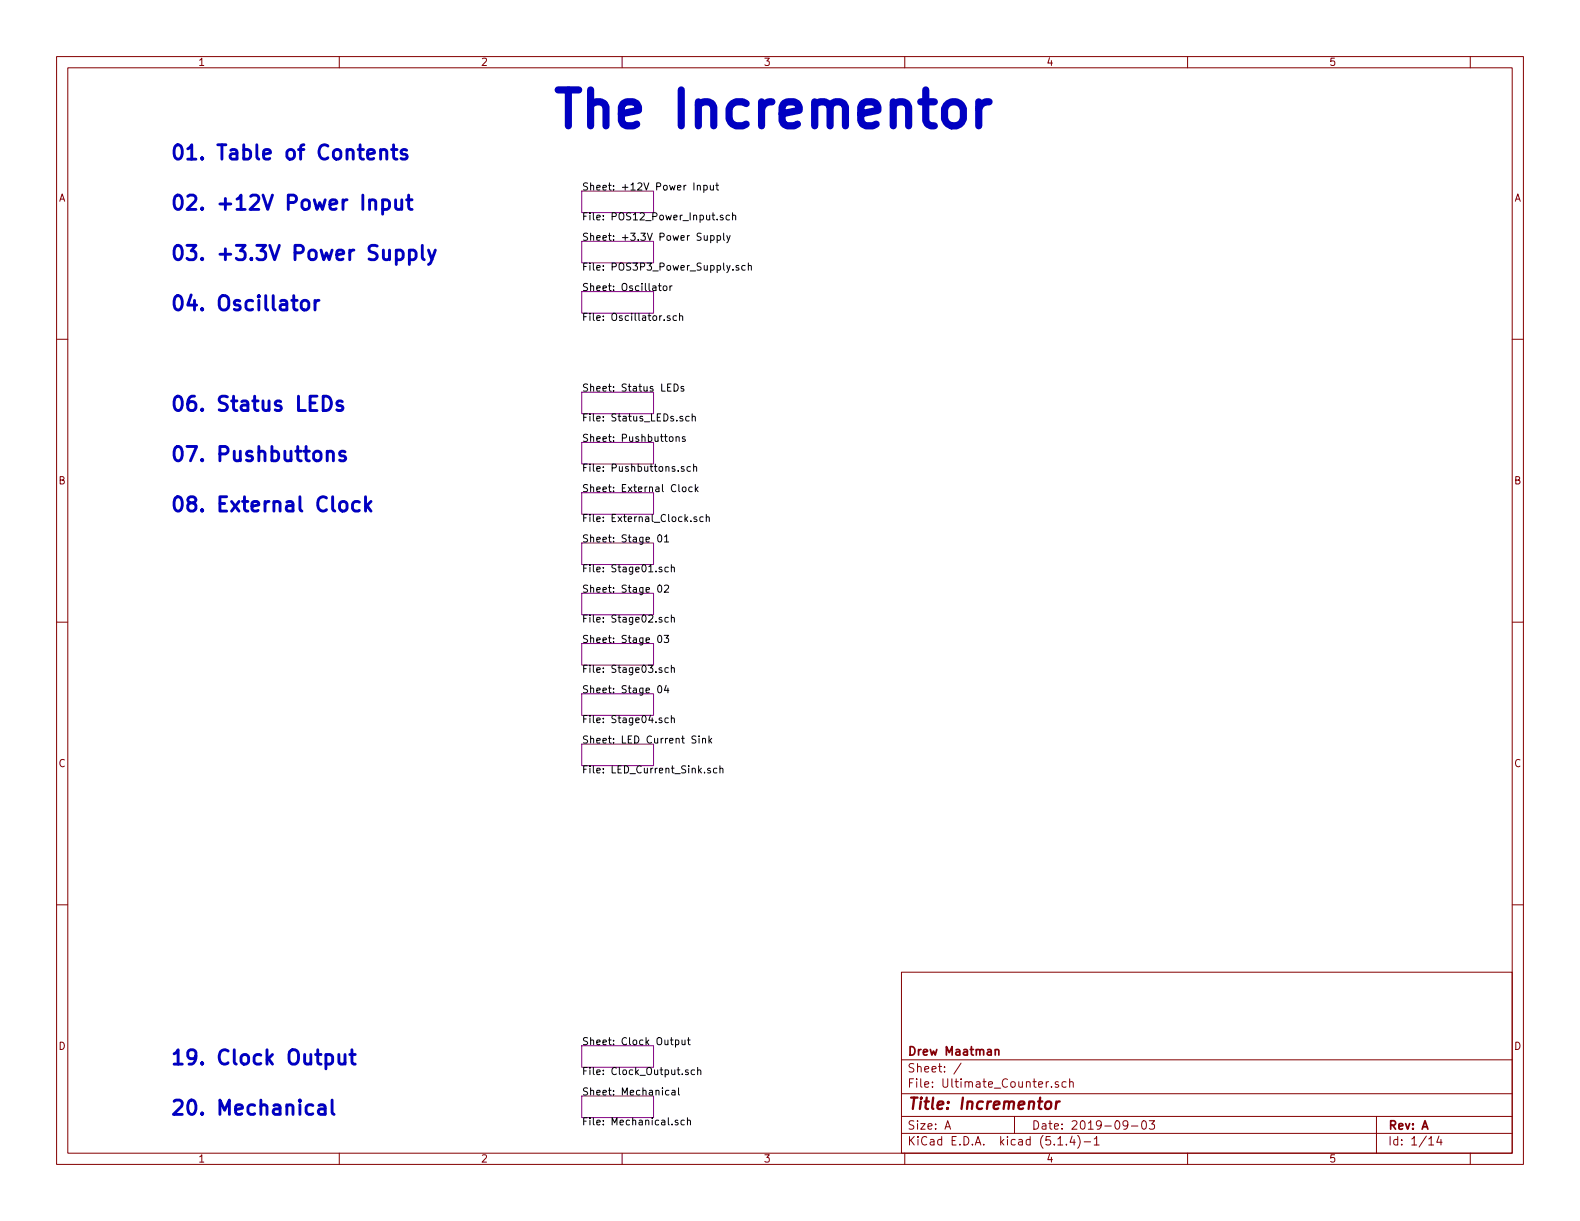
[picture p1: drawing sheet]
<svg xmlns="http://www.w3.org/2000/svg" width="279mm" height="216mm" viewBox="0 0 279 216" stroke-linecap="round" stroke-linejoin="round" font-family="sans-serif">
<g fill="none" stroke="#840000" stroke-width=".18">
<path d="M10 10h259.4v195.9h-259.4zM12 12h255.4v191.9h-255.4zM60 10v2M110 10v2M160 10v2M210 10v2M260 10v2M10 60h2M267.4 60h2M10 110h2M267.4 110h2M10 160h2"/>
<path d="M267.4 160h2M159.4 171.9h108v32h-108zM159.4 197.4h108M159.4 193.4h108M159.4 187.4h108M167.1 199.7l.5-1.5 .5 1.5M167.2 199.2h.8M170 188l-1.3 1.9M179.4 197.4v3M186 192.1v.2M187.1 191.3h-.3l-.2 .2 .1 .2 .4 .1v.4h-.5M188.5 191.3h-.4l-.3 .2 .1 .6 .2 .2 .4-.1"/>
<path d="M189.2 191.4l.2-.1h.3l.1 1M189.2 190.8v1.5M199.4 198.8l-.1 .2a.48 .48 0 0 1-.6 0v-.7a.48 .48 0 0 1 .6-.1l.1 .1a1.19 1.19 0 0 1-.2 1.3l-.5 .1M200.1 199.1h1.1M202 198.3l.4-.1a.94 .94 0 0 1 0 1.5 .82 .82 0 0 1-.4-1.4zM203.2 198.2h1l-.5 .6 .4 .1v.6l-.2 .2-.7-.2M243.4 197.4v6.5M60 203.9v2M110 203.9v2M159.4 200.4h108M160 203.9v2M187.1 202.5h.8"/>
<path d="M188.6 202.3v.2M189.6 200.9l-.4 1.1h.9M189.9 201.5v1M190.6 200.8a1.71 1.71 0 0 1 0 2.2M191.7 201.9h1.2M193.5 201.4l.4-.4v1.5M193.5 202.5h.9M210 203.9v2M252.7 201.4l.4-.4v1.5M252.7 202.5h.8M254.5 200.9l-.4 1.1h.9M254.8 201.5v1"/>
<path d="M260 203.9v2"/>
</g>
<path d="M185 194.9a.51 .51 0 0 1 .5-.2 .51 .51 0 0 1 .4 .4v.6a.56 .56 0 0 1-.6 .4 .56 .56 0 0 1-.5-.4zM186.8 194.8l-.1 1.3M187.4 194.8a.55 .55 0 0 0-.6 .3" fill="none" stroke="#840000" stroke-width=".41"/>
<path d="M176 185.7l.2-.1h.4v1M176 185.6v1" fill="none" stroke="#840000" stroke-width=".3"/>
<g fill="none" stroke="#840084" stroke-width=".18">
<path d="M102.9 33.8h12.7v3.8h-12.7zM102.9 42.7h12.7v3.8h-12.7zM102.9 51.6h12.7v3.8h-12.7zM102.9 78.2h12.7v3.8h-12.7zM102.9 69.3h12.7v3.9h-12.7zM102.9 96h12.7v3.8h-12.7zM102.9 87.1h12.7v3.8h-12.7zM102.9 113.8h12.7v3.8h-12.7zM102.9 104.9h12.7v3.8h-12.7zM102.9 131.6h12.7v3.8h-12.7zM102.9 122.7h12.7v3.8h-12.7zM102.9 193.8h12.7v3.8h-12.7z"/>
<path d="M102.9 184.9h12.7v3.8h-12.7z"/>
</g>
<g fill="none" stroke="#000" stroke-width=".18">
<path d="M123.3 32.9l.2-.1h.3l.1 .8M123.3 32.8v.8M124.5 32.8h.3l.3 .2-.2 .6h-.4M124.5 32.8v1.2M125.6 32.8l.1 .8h.3l.2-.1M126.2 32.8v.8M126.6 32.8h.5M126.8 32.3v1.1l.3 .2M127.8 38.1l-.2-.1-.2 .2v.2l.4 .1v.3h-.4M129 38.1l-.4-.1-.2 .3 .1 .5h.5M129.5 38.2l.2-.2 .3 .1 .1 .8M129.5 37.6v1.3"/>
<path d="M116.4 50.5h.5M116.6 50.1v1.1l.3 .2M117.3 50.7l.2-.2 .4 .2v.5l-.1 .1-.3 .1-.2-.1zM118.5 55.9l-.3-.1-.2 .2 .1 .2 .4 .1v.3h-.5M118.5 50.5v.9M118.8 50.5l-.3 .3M119.6 55.9l-.3-.1-.3 .3 .2 .5h.4M120.2 56l.1-.2 .3 .1 .1 .8M120.2 55.4v1.3M125.7 41.7h.3l.3 .2-.1 .5h-.5M125.7 41.7v1.2M126.8 41.7h.4l.2 .2-.1 .5h-.5"/>
<path d="M126.8 41.7v1.2M128 41.2v1.1l.1 .2M128.5 41.7l.3 .8M129.1 41.7l-.4 1.1-.2 .1M130.6 47l-.3-.1-.2 .2 .1 .2 .4 .1v.3h-.5M131.8 47l-.4-.1-.2 .3 .1 .5h.5M132.3 47.1l.2-.2 .3 .1 .1 .8M132.3 46.5v1.3M118.5 77.3l.3-.1 .2 .2-.1 .6-.3 .1-.2-.2zM119.2 67.9a.64 .64 0 0 1 .7 .6 .64 .64 0 0 1-.7 .7zM119.6 77.3l.1-.1 .3 .1 .1 .8M119.6 77.2v.9"/>
<path d="M120.7 73.7l-.3-.1-.2 .2 .1 .2 .4 .1v.3h-.5M120.9 68.4l-.3-.1-.2 .2 .1 .2 .4 .1v.3h-.5M121.1 77.3l-.3-.1-.2 .2 .1 .2 .4 .1v.3h-.5M121.9 73.7l-.4-.1-.2 .2 .1 .6h.5M122.4 73.7l.2-.1 .3 .1 .1 .7M122.4 73.2v1.2M116.4 94.7l.2-.1a.69 .69 0 0 1 .4 .6 .69 .69 0 0 1-.4 .6l-.2-.1-.1-.3zM117.5 94.9l.4-.3v1.2M117.5 95.8h.7M118.7 99.8v1.3M120.8 86.2l.3-.1 .2 .1-.1 .7h-.3l-.3-.2zM121 82.6l-.4-.1-.1 .2v.2l.5 .1v.3h-.5"/>
<path d="M122.1 82.6l-.4-.1-.2 .2 .1 .6h.5M122.4 86.2l-.4-.1-.2 .2 .1 .6h.5M122.7 82.6l.1-.1 .3 .1 .1 .7M122.7 82.1v1.2M123 85.7v1.2M123.1 86.5l.3 .4M123.2 91.4h-.3l-.2 .2 .1 .1 .4 .2v.3h-.5M123.4 86.1l-.4 .5M124.3 91.4h-.3l-.3 .2 .2 .6h.4M124.9 91.5l.2-.1h.3v.8M124.9 91v1.2M116.4 112.5l.2-.2a.69 .69 0 0 1 .4 .7 .69 .69 0 0 1-.4 .6l-.2-.1-.1-.4z"/>
<path d="M116.4 103.6l.2-.1a.69 .69 0 0 1 .4 .6 .69 .69 0 0 1-.4 .6l-.2-.1-.1-.4zM117 118.1h-.3l-.2 .1 .1 .2 .4 .1v.3h-.5M117 109.2h-.3l-.2 .1 .1 .2 .4 .2v.3h-.5M117 100.3h-.3l-.2 .2 .1 .1 .4 .2v.3h-.5M117.4 112.3h.8l-.4 .5 .4 .2v.5l-.2 .1-.6-.1M117.5 103.6l.5-.1 .2 .1v.2v.2l-.8 .7h.8M118.2 118.1h-.4l-.2 .2 .1 .5h.5M118.2 109.2h-.4l-.2 .2 .1 .6h.5M118.2 100.3h-.4l-.2 .2 .1 .6h.5M118.7 118.2l.2-.1h.3l.1 .8M118.7 109.3l.2-.1h.3l.1 .8M118.7 100.4l.2-.1h.3l.1 .8"/>
<path d="M118.7 108.7v1.3M118.7 117.6v1.3M116.4 121.4l.2-.2a.69 .69 0 0 1 .4 .7 .69 .69 0 0 1-.4 .6l-.2-.1-.1-.4zM117 127l-.3-.1-.2 .2 .1 .2 .4 .1v.3h-.5M117.8 121.2l-.3 .9h.8M118.1 121.7v.8M118.2 127l-.4-.1-.2 .3 .1 .5h.5M118.7 127.1l.2-.2 .3 .1 .1 .8M118.7 126.5v1.3M123.1 130.2l-.5-.1-.2 .2v.3l.6 .3 .1 .3-.3 .2-.4-.1M123.6 130.1v.2M123.6 130.6v.8"/>
<path d="M124.2 130.7l.2-.1h.3l.1 .8M124.2 130.6v.8M125.4 130.1v1.3M125.5 130.9l.4 .5M125.6 135.9l-.3-.1-.2 .2 .1 .2 .4 .1v.3h-.5M125.9 130.6l-.5 .4M126.8 135.9l-.4-.1-.2 .3 .1 .5h.5M127.3 136l.2-.2 .3 .1v.8M127.3 135.4v1.3M118.3 192.8h-.4l-.2 .2 .1 .6h.5M118.8 192.8h.5l.1 .8M119.4 193.1h-.5l-.1 .2 .1 .3h.5"/>
<path d="M119.5 183.9h.3l.2 .2-.1 .6h-.4M119.5 183.9v1.3M119.9 198.1h-.3l-.2 .1 .1 .2 .4 .2v.3h-.5M120 192.4v1l.2 .2M120.6 183.9v.8h.4l.1-.1M121 198.1h-.4l-.2 .2 .1 .6h.5M121.1 183.9v.8M121.6 198.2l.1-.1h.3l.1 .8M121.6 197.6v1.3M121.6 183.9h.4M121.7 189.2h-.3l-.2 .2 .1 .1 .4 .2v.3h-.5M121.7 183.5v1.1l.3 .1"/>
<path d="M122.8 189.2h-.3l-.3 .2 .2 .6h.4M123.4 189.3l.1-.1h.4v.8M123.4 188.7v1.3"/>
</g>
<g fill="none" stroke="#0000c2" stroke-width=".51">
<path d="M67.3 26.7a.63 .63 0 0 1 1.1 .1v1.3M67.3 26.4v1.7M67.7 35.5l.7-.2 .5 .5v.8l-.3 .3-.2 .1-.7-.1M67.7 35.3v2.6M69.2 26.4h1M69.6 25.6v2.2l.1 .2 .5 .1M70 35.3v1.4a.61 .61 0 0 0 .5 .4 .61 .61 0 0 0 .5-.3M71 35.3v1.7M71.9 26.6a.62 .62 0 0 0-1 .2l.1 .4 .9 .2 .1 .3-.1 .3-.2 .1-.8-.1M71.9 35.3h1M72.3 34.5v2.2l.1 .2 .5 .1M53.5 53.2a.69 .69 0 0 1 1.1 .4v.7a.7 .7 0 0 1-.7 .5 .7 .7 0 0 1-.6-.5v-.7z"/>
<path d="M55.7 53.1v1.7M56.4 53.1a.64 .64 0 0 0-.7 .5M70.1 44.3l.7-.1 .5 .5v.7l-.3 .4-.2 .1-.7-.1M72.4 44.3l.7-.1 .3 .1 .2 .4v.7l-.2 .4-.3 .1-.7-.1M72.4 44.2v2.6M74.7 43.4v2.1l.3 .4M75.8 44.2l.6 1.7M77 44.2l-.9 2.3-.3 .3M57.1 70.1a1.31 1.31 0 0 1 1.4 .6 1.31 1.31 0 0 1-.2 1.5l-.2 .3-.4 .1h-.6zM60.5 71l-.6-.1-.3 .3 .1 .4 .8 .3 .2 .2-.2 .4-.2 .1-.7-.1M61 79.9l-.6-.1-.4 .3 .2 .4 .8 .2 .1 .3-.1 .4-.2 .1-.8-.1M57.9 80a.63 .63 0 0 1 1.1 .1v1.4"/>
<path d="M63.6 88.8l-.8-.1-.5 .5v.7l.3 .3 .2 .2 .8-.2M64.6 87.8v2.6M64.9 89.4l.7 1M65.6 88.7l-1 .9M56.4 195.5l.3-.1 .7 .1 .1 .2v1.4M57.5 196l-.8 .1a.49 .49 0 0 0-.4 .5 .49 .49 0 0 0 .4 .5l.8-.2M58.7 194.5v2.2l.1 .2 .3 .2M59.9 186.5v1.3l.1 .2a.66 .66 0 0 0 1-.1M61 186.5v1.7M61.8 186.5h1M62.2 185.6v2.2l.1 .2 .5 .2"/>
</g>
<path d="M167.3 18.6a1.71 1.71 0 0 1 1.7-.6 1.71 1.71 0 0 1 1.4 1.2v1.8a1.72 1.72 0 0 1-1.7 1.3 1.72 1.72 0 0 1-1.7-1.3v-1.8zM173.1 18v4.3M174.9 18a1.63 1.63 0 0 0-1.8 1.2" fill="none" stroke="#0000c2" stroke-width="1.3"/>
<text font-size="8.8" fill="#0000c2" x="97.3" y="22.6">The Incrementor</text>
<g font-size="3.5" fill="#0000c2">
<text x="30" y="28.3">01. Table of Contents</text>
<text x="30" y="37.2">02. +12V Power Input</text>
<text x="30" y="46.1">03. +3.3V Power Supply</text>
<text x="30" y="54.9">04. Oscillator</text>
<text x="30" y="72.7">06. Status LEDs</text>
<text x="30" y="81.6">07. Pushbuttons</text>
<text x="30" y="90.5">08. External Clock</text>
<text x="30" y="188.3">19. Clock Output</text>
<text x="30" y="197.2">20. Mechanical</text>
</g>
<text font-size="2.8" fill="#840000" x="160.4" y="196.2">Title: Incrementor</text>
<g font-size="2.1" fill="#840000">
<text x="160.4" y="189.6">Sheet: /</text>
<text x="160.4" y="186.6">Drew Maatman</text>
<text x="160.4" y="192.3">File: Ultimate_Counter.sch</text>
<text x="160.4" y="202.5">KiCad E.D.A. kicad (5.1.4)-1</text>
<text x="160.4" y="199.7">Size: A</text>
<text x="182.4" y="199.7">Date: 2019-09-03</text>
<text x="245.4" y="199.7">Rev: A</text>
<text x="245.4" y="202.5">Id: 1/14</text>
</g>
<g font-size="1.8" fill="#840000">
<text x="35" y="11.6">1</text>
<text x="85" y="11.6">2</text>
<text x="135" y="11.6">3</text>
<text x="185" y="11.6">4</text>
<text x="235" y="11.6">5</text>
<text x="10.4" y="35.6">A</text>
<text x="267.8" y="35.6">A</text>
<text x="10.4" y="85.6">B</text>
<text x="267.8" y="85.6">B</text>
<text x="10.4" y="135.6">C</text>
<text x="267.8" y="135.6">C</text>
<text x="10.4" y="185.6">D</text>
<text x="267.8" y="185.6">D</text>
<text x="35" y="205.5">1</text>
<text x="85" y="205.5">2</text>
<text x="135" y="205.5">3</text>
<text x="185" y="205.5">4</text>
<text x="235" y="205.5">5</text>
</g>
<g font-size="1.8">
<text x="102.9" y="33.7">Sheet: +12V Power Input</text>
<text x="102.9" y="39">File: POS12_Power_Input.sch</text>
<text x="102.9" y="42.6">Sheet: +3.3V Power Supply</text>
<text x="102.9" y="47.9">File: POS3P3_Power_Supply.sch</text>
<text x="102.9" y="51.5">Sheet: Oscillator</text>
<text x="102.9" y="56.7">File: Oscillator.sch</text>
<text x="102.9" y="69.2">Sheet: Status LEDs</text>
<text x="102.9" y="74.5">File: Status_LEDs.sch</text>
<text x="102.9" y="78.1">Sheet: Pushbuttons</text>
<text x="102.9" y="83.4">File: Pushbuttons.sch</text>
<text x="102.9" y="87">Sheet: External Clock</text>
<text x="102.9" y="95.9">Sheet: Stage 01</text>
<text x="102.9" y="92.3">File: External_Clock.sch</text>
<text x="102.9" y="101.2">File: Stage01.sch</text>
<text x="102.9" y="104.8">Sheet: Stage 02</text>
<text x="102.9" y="113.7">Sheet: Stage 03</text>
<text x="102.9" y="110.1">File: Stage02.sch</text>
<text x="102.9" y="119">File: Stage03.sch</text>
<text x="102.9" y="122.6">Sheet: Stage 04</text>
<text x="102.9" y="131.5">Sheet: LED Current Sink</text>
<text x="102.9" y="127.9">File: Stage04.sch</text>
<text x="102.9" y="136.8">File: LED_Current_Sink.sch</text>
<text x="102.9" y="184.8">Sheet: Clock Output</text>
<text x="102.9" y="190.1">File: Clock_Output.sch</text>
<text x="102.9" y="193.7">Sheet: Mechanical</text>
<text x="102.9" y="199">File: Mechanical.sch</text>
</g>
</svg>
